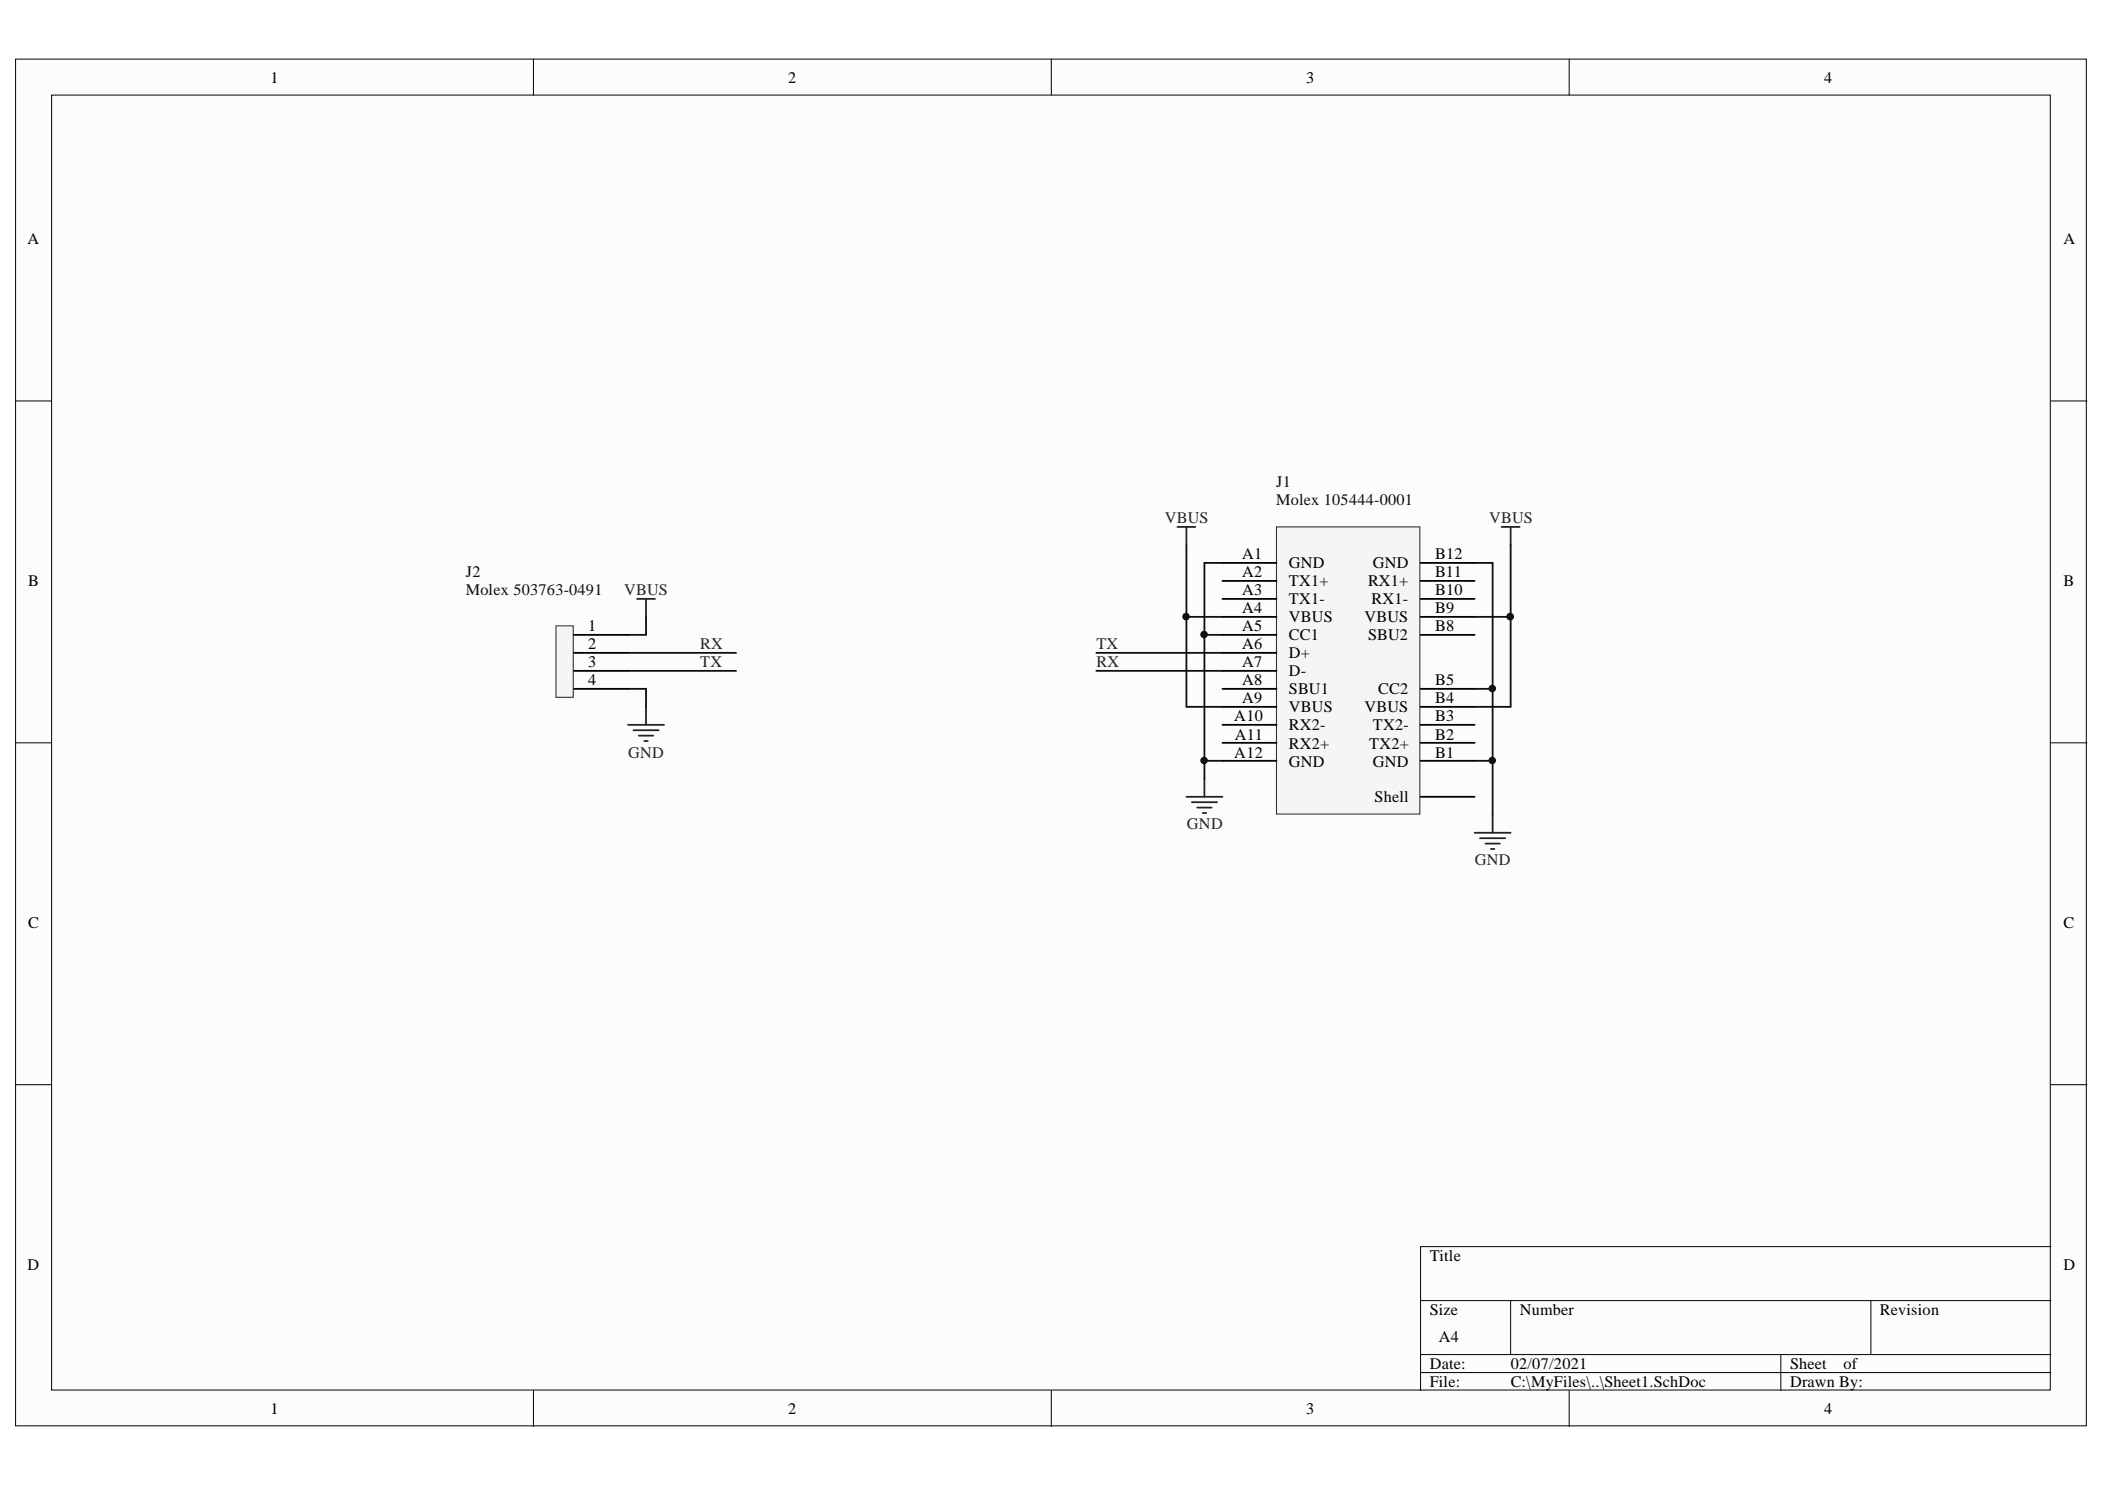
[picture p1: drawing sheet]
<svg xmlns="http://www.w3.org/2000/svg" width="297mm" height="210mm" viewBox="0 0 297 210" stroke-linecap="round" stroke-linejoin="round" font-family="sans-serif">
<g fill="#fcfcfc" stroke="#000" stroke-width=".14">
<path d="M2.2 8.3h292.2v192.8h-292.2z"/>
<path d="M7.3 13.4h282v182.7h-282z"/>
</g>
<g fill="none" stroke="#000" stroke-width=".14">
<path d="M75.3 8.3v5.1M148.4 8.3v5.1M221.4 8.3v5.1M2.2 56.6h5.1M289.4 56.6h5.1M2.2 104.8h5.1M289.4 104.8h5.1M2.2 153h5.1M289.4 153h5.1M289.4 175.9h-88.9v20.3M75.3 196.2v5M148.4 196.2v5"/>
<path d="M200.5 183.5h88.9M200.5 191.1h88.9M200.5 193.6h88.9M213.2 183.5v7.6M221.4 196.2v5M251.3 191.1v5.1M264 183.5v7.6"/>
</g>
<path d="M180.1 74.3h20.3v40.5h-20.3z" fill="#f5f5f5" stroke="#262626" stroke-width=".14"/>
<g fill="none" stroke="#000" stroke-width=".25">
<path d="M172.5 79.4h7.6M200.5 79.4h7.6M172.5 81.9h7.6M172.5 84.5h7.6M172.5 87h7.6M172.5 89.6h7.6M172.5 92.1h7.6M172.5 94.6h7.6M172.5 97.2h7.6M172.5 99.7h7.6M200.5 81.9h7.6M200.5 84.5h7.6"/>
<path d="M200.5 87h7.6M200.5 89.6h7.6M200.5 97.2h7.6M200.5 99.7h7.6M172.5 102.2h7.6M172.5 104.8h7.6M172.5 107.3h7.6M200.5 102.2h7.6M200.5 104.8h7.6M200.5 107.3h7.6M200.5 112.4h7.6"/>
</g>
<g fill="none" stroke="#262626" stroke-width=".25">
<path d="M166.1 74.3h2.6M167.4 74.3v2.6M211.9 74.3h2.5M213.2 74.3v2.6M167.4 112.4h5.1M168.2 113.2h3.5M168.9 113.9h2.1M169.7 114.7h.5M170 109.9v2.5M208.1 117.5h5.1M208.8 118.2h3.6M209.6 119h2"/>
<path d="M210.4 119.8h.5M210.6 114.9v2.6"/>
</g>
<path d="M167.4 76.9v22.8h5.1M172.5 79.4h-2.5v30.5M208.1 79.4h2.5v35.5M213.2 76.9v22.8h-5.1M167.4 87h5.1M170 89.6h2.5M208.1 87h5.1M208.1 97.2h2.5M170 107.3h2.5M208.1 107.3h2.5" fill="none" stroke="#0e0e0e" stroke-width=".25"/>
<g fill="#0e0e0e" stroke="#0e0e0e" stroke-width=".14">
<circle cx="169.9" cy="107.3" r=".46"/>
<circle cx="210.6" cy="107.3" r=".46"/>
<circle cx="167.4" cy="87" r=".46"/>
<circle cx="213.1" cy="87" r=".47"/>
<circle cx="169.9" cy="89.5" r=".46"/>
<circle cx="210.6" cy="97.1" r=".46"/>
</g>
<path d="M78.5 88.3h2.4v10.1h-2.4z" fill="#f5f5f5" stroke="#262626" stroke-width=".14"/>
<path d="M81 89.6h7.6M81 92.1h7.6M81 94.6h7.6M81 97.2h7.6" fill="none" stroke="#000" stroke-width=".25"/>
<path d="M89.9 84.5h2.5M91.2 84.5v2.5M91.2 99.7v2.5M88.6 102.2h5.1M89.4 103h3.5M90.1 103.8h2.1M90.9 104.5h.5" fill="none" stroke="#262626" stroke-width=".25"/>
<path d="M88.6 97.2h2.6v2.5M88.6 92.1h15.3M88.6 94.6h15.3M91.2 87v2.6h-2.6M154.7 92.1h17.8M154.7 94.6h17.8" fill="none" stroke="#0e0e0e" stroke-width=".25"/>
<g font-size="2.3">
<text x="38.2" y="11.7">1</text>
<text x="111.2" y="11.7">2</text>
<text x="184.3" y="11.7">3</text>
<text x="257.4" y="11.7">4</text>
<text x="3.9" y="34.5">A</text>
<text x="291.2" y="34.5">A</text>
<text x="4" y="82.7">B</text>
<text x="175.3" y="78.9">A1</text>
<text x="175.3" y="81.4">A2</text>
<text x="175.3" y="84">A3</text>
<text x="181.9" y="80.2">GND</text>
<text x="181.9" y="82.7">TX1+</text>
<text x="193" y="82.7">RX1+</text>
<text x="193.7" y="80.2">GND</text>
<text x="202.5" y="84">B10</text>
<text x="202.5" y="81.4">B11</text>
<text x="202.5" y="78.9">B12</text>
<text x="291.2" y="82.7">B</text>
<text x="83" y="89">1</text>
<text x="175.3" y="86.5">A4</text>
<text x="175.3" y="89">A5</text>
<text x="181.9" y="85.2">TX1-</text>
<text x="181.9" y="87.8">VBUS</text>
<text x="192.5" y="87.8">VBUS</text>
<text x="193.5" y="85.2">RX1-</text>
<text x="202.5" y="89">B8</text>
<text x="202.5" y="86.5">B9</text>
<text x="83" y="91.6">2</text>
<text x="83" y="94.1">3</text>
<text x="175.3" y="91.6">A6</text>
<text x="175.3" y="94.1">A7</text>
<text x="181.9" y="90.3">CC1</text>
<text x="181.9" y="92.8">D+</text>
<text x="181.9" y="95.4">D-</text>
<text x="193" y="90.3">SBU2</text>
<text x="83" y="96.6">4</text>
<text x="174.2" y="101.7">A10</text>
<text x="175.3" y="96.6">A8</text>
<text x="175.3" y="99.2">A9</text>
<text x="181.9" y="97.9">SBU1</text>
<text x="181.9" y="100.4">VBUS</text>
<text x="192.5" y="100.4">VBUS</text>
<text x="194.5" y="97.9">CC2</text>
<text x="202.5" y="101.7">B3</text>
<text x="202.5" y="99.2">B4</text>
<text x="202.5" y="96.6">B5</text>
<text x="174.2" y="106.9">A12</text>
<text x="174.3" y="104.3">A11</text>
<text x="181.9" y="103">RX2-</text>
<text x="181.9" y="105.6">RX2+</text>
<text x="193.2" y="105.6">TX2+</text>
<text x="193.7" y="103">TX2-</text>
<text x="202.5" y="106.9">B1</text>
<text x="202.5" y="104.3">B2</text>
<text x="181.9" y="108.1">GND</text>
<text x="193.7" y="108.1">GND</text>
<text x="194" y="113.2">Shell</text>
<text x="4" y="130.9">C</text>
<text x="291.2" y="130.9">C</text>
<text x="3.9" y="179.2">D</text>
<text x="201.8" y="177.9">Title</text>
<text x="291.2" y="179.2">D</text>
<text x="201.8" y="185.5">Size</text>
<text x="214.4" y="185.5">Number</text>
<text x="265.3" y="185.5">Revision</text>
<text x="203" y="189.3">A4</text>
<text x="201.8" y="193.1">Date:</text>
<text x="201.8" y="195.7">File:</text>
<text x="213.2" y="193.1">02/07/2021</text>
<text x="213.2" y="195.7">C:\MyFiles\..\Sheet1.SchDoc</text>
<text x="252.6" y="193.1">Sheet</text>
<text x="252.6" y="195.7">Drawn By:</text>
<text x="260.2" y="193.1">of</text>
<text x="38.2" y="199.5">1</text>
<text x="111.2" y="199.5">2</text>
<text x="184.3" y="199.5">3</text>
<text x="257.4" y="199.5">4</text>
</g>
<g font-size="2.3" fill="#0e0e0e">
<text x="180.1" y="68.8">J1</text>
<text x="180.1" y="71.3">Molex 105444-0001</text>
<text x="65.7" y="81.4">J2</text>
<text x="65.7" y="84">Molex 503763-0491</text>
</g>
<g font-size="2.3" fill="#262626">
<text x="164.4" y="73.8">VBUS</text>
<text x="210.1" y="73.8">VBUS</text>
<text x="88.1" y="84">VBUS</text>
<text x="98.8" y="91.6">RX</text>
<text x="98.8" y="94.1">TX</text>
<text x="154.7" y="91.6">TX</text>
<text x="154.7" y="94.1">RX</text>
<text x="88.7" y="106.9">GND</text>
<text x="167.5" y="117">GND</text>
<text x="208.1" y="122.1">GND</text>
</g>
</svg>
